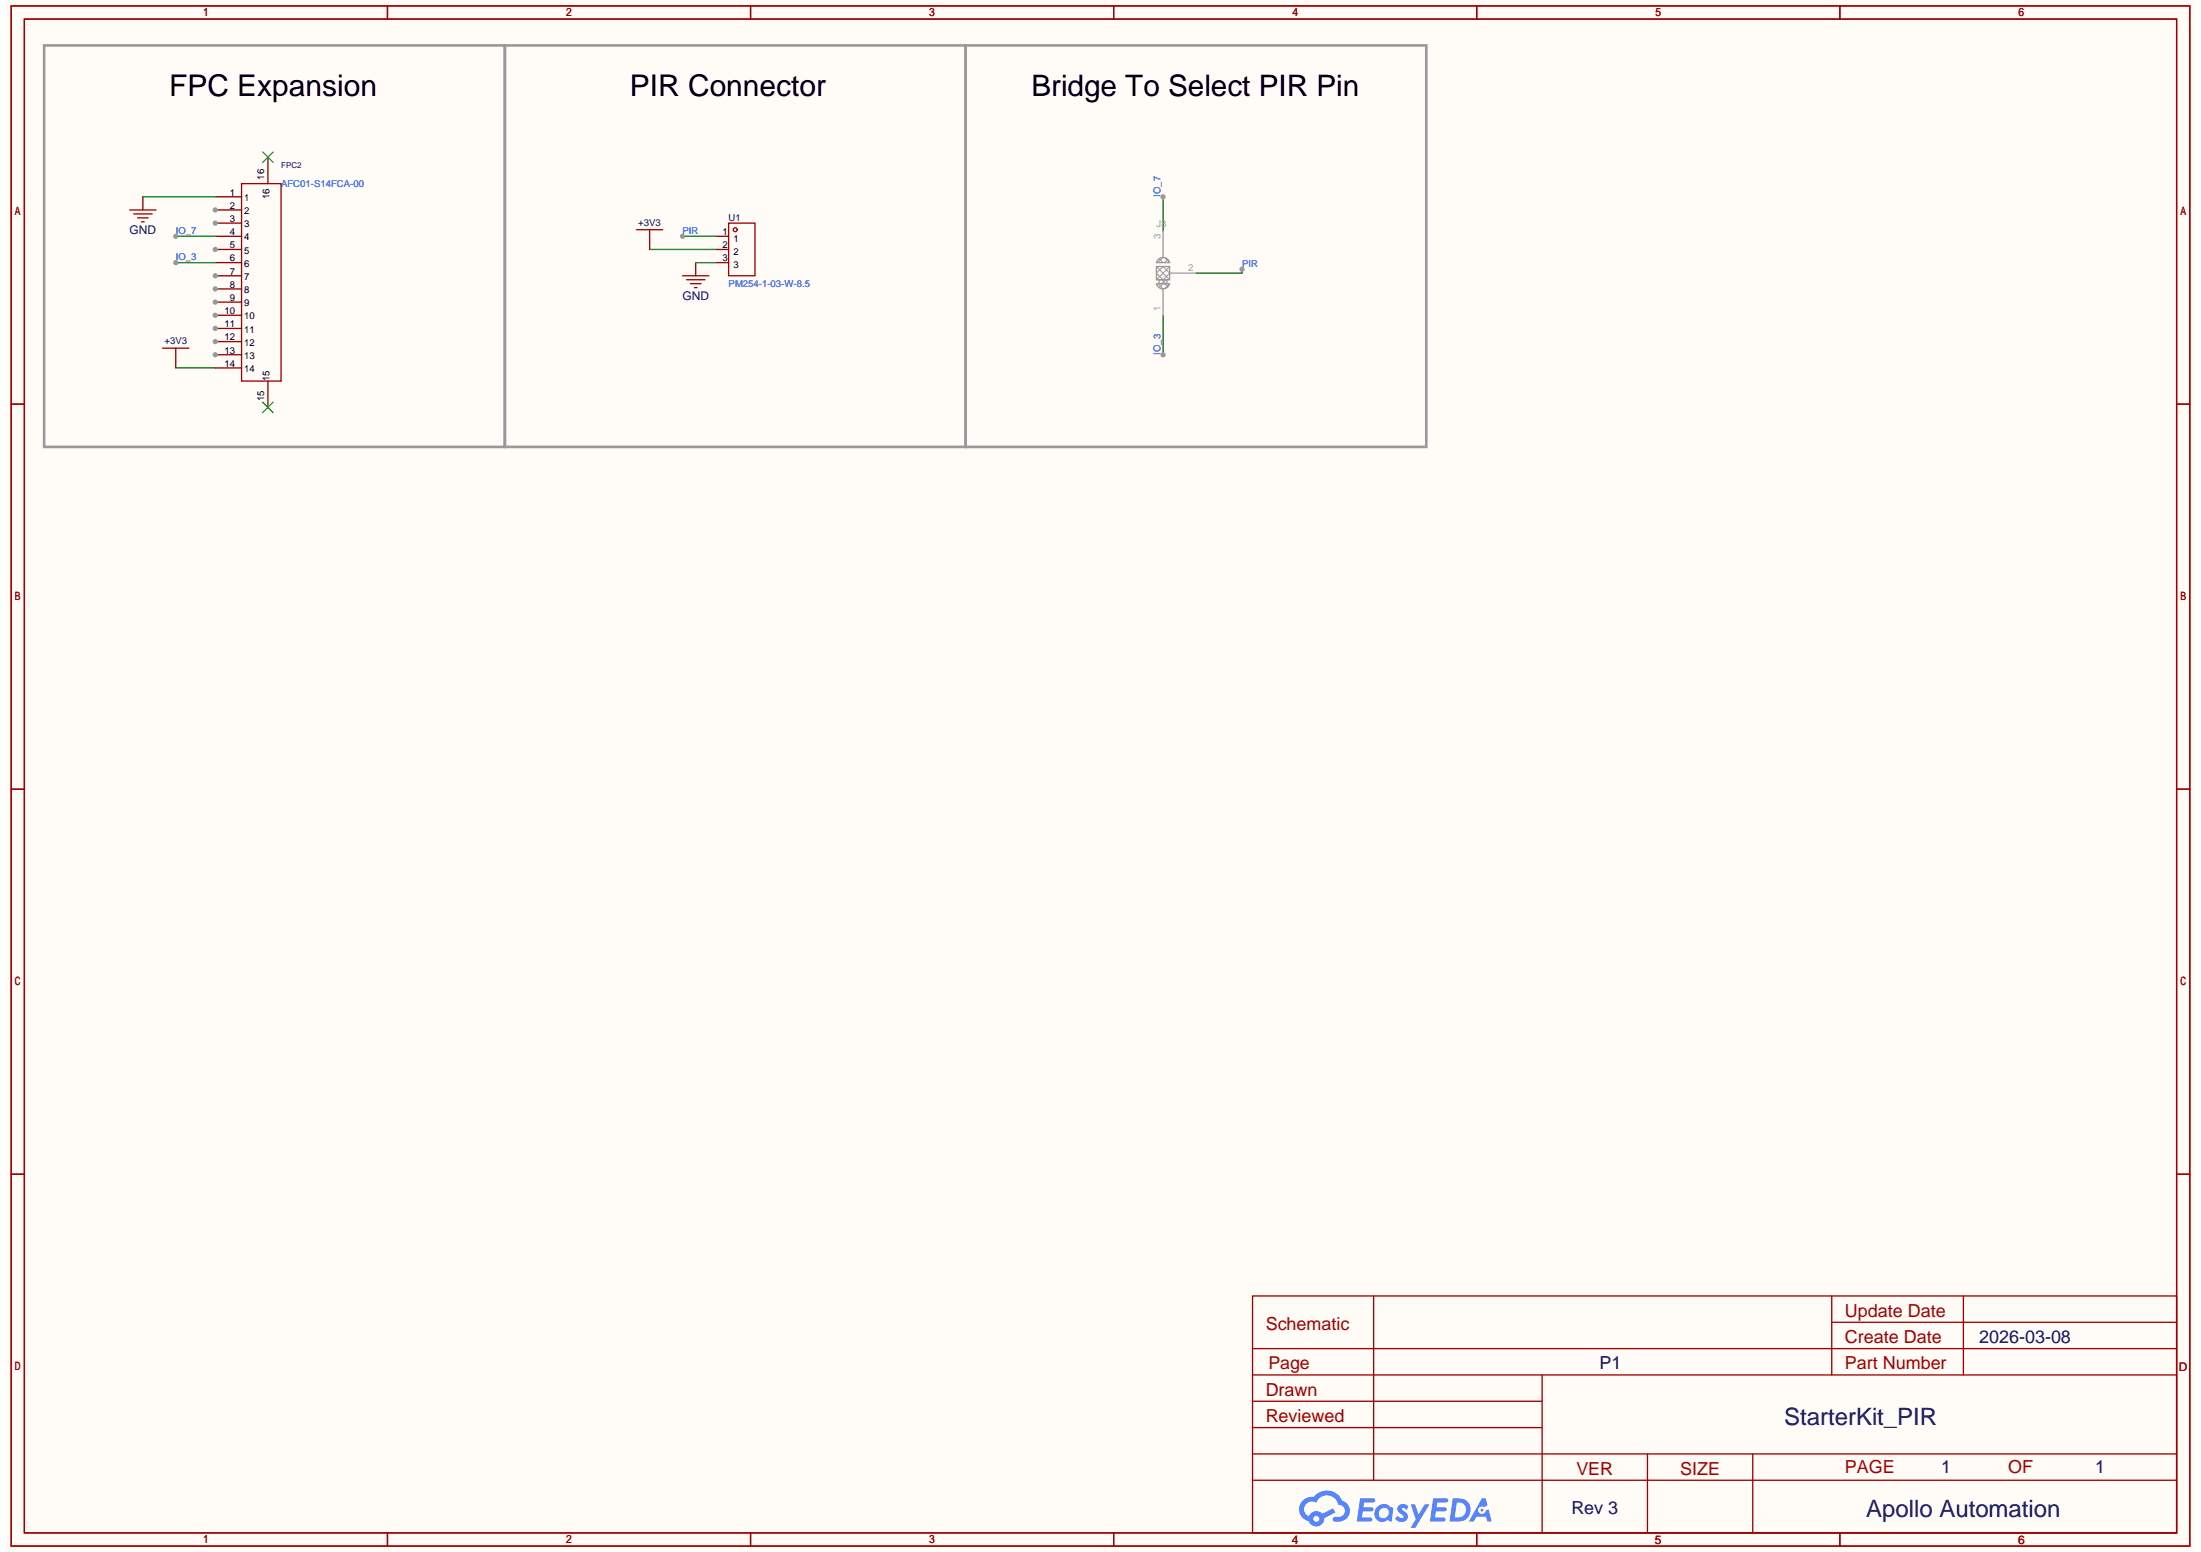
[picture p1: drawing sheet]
<svg xmlns="http://www.w3.org/2000/svg" width="297mm" height="210mm" viewBox="0 0 297 210" stroke-linecap="round" stroke-linejoin="round" font-family="sans-serif">
<path d="M.7 0h295.8v209.6h-295.8z" fill="#fffcf7"/>
<g fill="none" stroke="#a10000" stroke-width=".18">
<path d="M1.5 .8h294.2v208h-294.2zM3.3 2.6h290.6v204.4h-290.6zM52.3 .8v1.8M101.3 .8v1.8M150.4 .8v1.8M199.4 .8v1.8M248.4 .8v1.8M1.5 54.6h1.8M293.9 54.6h1.8M1.5 106.6h1.8M293.9 106.6h1.8M1.5 158.5h1.8"/>
<path d="M293.9 158.5h1.8M169.1 175h124.8v32h-124.8zM185.5 175v24.9M247.3 175v10.6M247.3 178.5h46.6M265.1 175v10.6M169.1 189.2h39.1M169.1 199.9h124.8M169.1 185.6h124.8M169.1 196.3h124.8M169.1 192.8h39.1M169.1 182.1h124.8"/>
<path d="M208.2 185.6v21.4M222.4 196.3v10.7M236.7 196.3v10.7M52.3 207v1.8M101.3 207v1.8M150.4 207v1.8M199.4 207v1.8M248.4 207v1.8"/>
</g>
<g fill="#5487ff">
<path d="M188.9 203.2l.5-.1a.91 .91 0 0 1 .8 .3l-.3 .5a.36 .36 0 0 0-.3-.3 .36 .36 0 0 0-.4 .1l.1 .1a1.85 1.85 0 0 1 .8 1 .97 .97 0 0 1-.8 .7 .97 .97 0 0 1-.9-.4l.3-.4a.45 .45 0 0 0 .4 .3 .45 .45 0 0 0 .4-.2v-.1a1.98 1.98 0 0 1-.8-1z"/>
<path d="M190.5 203.1h.6l.4 1.4 .9-1.4h.6l-1.9 3.2h-.6l.7-1.2z"/>
<path d="M183.6 202.3h1.8a.28 .28 0 0 1 .3 .3 .28 .28 0 0 1-.3 .3h-1.2l-.1 .6h1.1l.2 .1 .1 .2a.35 .35 0 0 1-.5 .3h-1l-.1 .8h.5a.86 .86 0 0 1 .9 .1 .27 .27 0 0 1-.3 .4h-1.8z"/>
<path d="M193.5 202.3h1.8a.28 .28 0 0 1 .3 .3 .28 .28 0 0 1-.3 .3h-1.2l-.1 .6h1.1l.2 .3a.35 .35 0 0 1-.4 .3h-1l-.1 .8h.5a.86 .86 0 0 1 .8 .1 .27 .27 0 0 1-.2 .4h-1.8z"/>
<path d="M200.1 202.3h.5l.2 1-.4 .2a.53 .53 0 0 0-.8 .2 .53 .53 0 0 0 .4 .7 .53 .53 0 0 0 .6-.4l.4-.2 .4 1.6h-.6l-.2-.6h-1.2l-.4 .6h-.7z"/>
<path d="M196.2 202.3l-.5 3.1h1a1.59 1.59 0 0 0 1.9-1.6 1.59 1.59 0 0 0-1.9-1.5zM196.7 202.9a1.05 1.05 0 0 1 1.3 1 1.05 1.05 0 0 1-1.4 1h-.2z"/>
<path d="M185.9 203.5a1.11 1.11 0 0 0-.1 1.6 1.11 1.11 0 0 0 1.6 .1l.5 .2 .2-1.7-.1-.1-.3-.1a1.12 1.12 0 0 0-1.8 0zM186.4 203.8a.67 .67 0 0 1 1 0 .67 .67 0 0 1-.1 1 .67 .67 0 0 1-1 0 .67 .67 0 0 1 .1-1z"/>
<path d="M175.9 202.6a1.66 1.66 0 0 0 .8 2.8 1.08 1.08 0 0 0 1.2 .7 1.08 1.08 0 0 0 .9-1.1l1.5-.8-.3-.5-1.5 .7a1.1 1.1 0 0 0-1.8 .3 1.05 1.05 0 0 1-.5-1.4 1.05 1.05 0 0 1 1.5-.4 1.56 1.56 0 0 1 1.6-1 1.56 1.56 0 0 1 1.4 1.3 .81 .81 0 0 1 .9 .7 .81 .81 0 0 1-.8 .9h-.5a.33 .33 0 0 0-.4 .3 .33 .33 0 0 0 .3 .3 1.52 1.52 0 0 0 1.8-.6 1.52 1.52 0 0 0-.2-1.8l-.6-.4a2.23 2.23 0 0 0-3.8-.5h-.3a1.78 1.78 0 0 0-1.2 .5zM177.3 205.1a.41 .41 0 0 1 .8 0 .41 .41 0 0 1-.8 0z"/>
<circle cx="200.1" cy="203.9" r=".2"/>
</g>
<path d="M23.7 49.7h5.4" fill="none" stroke="#008700" stroke-width=".18"/>
<path d="M36.2 21.2v3.6M29.1 49.7h3.5M29.1 47.9h3.5M36.2 51.5v3.5" fill="none" stroke="#870000" stroke-width=".18"/>
<path d="M35.5 20.5l1.4 1.5M36.9 20.5l-1.4 1.5M35.5 54.3l1.4 1.4M36.9 54.3l-1.4 1.4" fill="none" stroke="#3c3" stroke-width=".18"/>
<circle cx="29.1" cy="47.9" r=".36" fill="#999"/>
<path d="M29.1 46.1h3.5" fill="none" stroke="#870000" stroke-width=".18"/>
<circle cx="29.1" cy="46.1" r=".36" fill="#999"/>
<path d="M29.1 44.3h3.5" fill="none" stroke="#870000" stroke-width=".18"/>
<circle cx="29.1" cy="44.3" r=".36" fill="#999"/>
<path d="M32.6 24.8h5.3v26.7h-5.3z" fill="none" stroke="#a10000" stroke-width=".18"/>
<path d="M29.1 42.6h3.5" fill="none" stroke="#870000" stroke-width=".18"/>
<circle cx="29.1" cy="42.6" r=".36" fill="#999"/>
<path d="M29.1 40.8h3.5" fill="none" stroke="#870000" stroke-width=".18"/>
<circle cx="29.1" cy="40.8" r=".36" fill="#999"/>
<path d="M29.1 39h3.5" fill="none" stroke="#870000" stroke-width=".18"/>
<circle cx="29.1" cy="39" r=".36" fill="#999"/>
<path d="M29.1 37.2h3.5" fill="none" stroke="#870000" stroke-width=".18"/>
<circle cx="29.1" cy="37.2" r=".36" fill="#999"/>
<path d="M29.1 35.5h3.5M29.1 33.7h3.5" fill="none" stroke="#870000" stroke-width=".18"/>
<circle cx="29.1" cy="33.7" r=".36" fill="#999"/>
<path d="M29.1 31.9h3.5M29.1 30.1h3.5" fill="none" stroke="#870000" stroke-width=".18"/>
<circle cx="29.1" cy="30.1" r=".36" fill="#999"/>
<path d="M29.1 28.3h3.5" fill="none" stroke="#870000" stroke-width=".18"/>
<circle cx="29.1" cy="28.3" r=".36" fill="#999"/>
<path d="M29.1 26.6h3.5M96.6 31.9h1.8M96.6 33.7h1.8M96.6 35.5h1.8" fill="none" stroke="#870000" stroke-width=".18"/>
<g fill="none" stroke="#a10000" stroke-width=".18">
<path d="M98.4 30.1h3.5v7.1h-3.5z"/>
<circle cx="99.3" cy="31" r=".27"/>
</g>
<path d="M92.2 31.9h4.4" fill="none" stroke="#008700" stroke-width=".18"/>
<circle cx="92.2" cy="31.9" r=".36" fill="#999"/>
<path d="M19.3 26.6v1.7M87.7 32.8v.9M93.9 35.5v1.7M23.7 48.8v.9" fill="none" stroke="#870000" stroke-width=".18"/>
<path d="M17.5 28.3h3.6M18 28.9h2.5M18.6 29.4h1.4M19.1 29.9h.4M85.9 31h3.6M87.7 31v1.8M92.2 37.2h3.5M92.7 37.8h2.5M93.2 38.3h1.4M93.8 38.8h.3M22 47h3.5M23.7 47v1.8" fill="none" stroke="#a10000" stroke-width=".18"/>
<path d="M19.3 26.6h9.8M87.7 33.7h8.9M93.9 35.5h2.7M157 42.6v5.3" fill="none" stroke="#008700" stroke-width=".18"/>
<circle cx="157" cy="47.9" r=".36" fill="#999"/>
<path d="M157 26.6v4.6" fill="none" stroke="#008700" stroke-width=".18"/>
<circle cx="157" cy="26.6" r=".36" fill="#999"/>
<path d="M167.7 36.3v.6h-6.2" fill="none" stroke="#008700" stroke-width=".18"/>
<circle cx="167.7" cy="36.3" r=".36" fill="#999"/>
<path d="M23.7 35.5h5.4" fill="none" stroke="#008700" stroke-width=".18"/>
<circle cx="23.7" cy="35.5" r=".36" fill="#999"/>
<path d="M23.7 31.9h5.4" fill="none" stroke="#008700" stroke-width=".18"/>
<circle cx="23.7" cy="31.9" r=".36" fill="#999"/>
<path d="M6 6.1h62.2v54.2h-62.2zM68.2 6.1h62.2v54.2h-62.2zM130.4 6.1h62.2v54.2h-62.2z" fill="none" stroke="#999" stroke-width=".36"/>
<path d="M156.1 36h1.8v1.8h-1.8zM156.1 38.3h1.8a.92 .92 0 0 1-.9 .7 .92 .92 0 0 1-.9-.7zM156.3 35.1a.92 .92 0 0 1 .9-.3 .92 .92 0 0 1 .7 .7h-1.8zM156.5 37.8h1.1v.5h-1.1zM157 31.2v3.5M157 39v3.6M157.9 36.9h3.6" fill="none" stroke="#999" stroke-width=".18"/>
<g fill="none" stroke="#999" stroke-width=".14">
<path d="M156.1 36l1.8 1.8M156.3 38.3l.7 .7M156.5 34.9l.5 .6M156.9 37.8l.5 .5M157 36l.9 .9-.9 .9-.9-.9zM157 38.3l-.5 .5M157 34.8l-.7 .7M157.2 38.3l.5 .4M157.3 34.8l.6 .7M157.4 37.8l-.5 .5M157.7 35l-.5 .5M157.9 36l-1.8 1.8"/>
<path d="M157.9 38.3l-.6 .7"/>
</g>
<g font-size="4">
<text x="22.8" y="12.9">FPC Expansion</text>
<text x="85" y="12.9">PIR Connector</text>
<text x="139.3" y="12.9">Bridge To Select PIR Pin</text>
</g>
<g font-size="3.2" fill="#000080">
<text x="240.9" y="192.4">StarterKit_PIR</text>
<text x="252" y="204.9">Apollo Automation</text>
</g>
<g font-size="2.4" fill="#a00000">
<text x="170.9" y="179.5">Schematic</text>
<text x="249.1" y="177.8">Update Date</text>
<text x="171.3" y="184.9">Page</text>
<text x="249.1" y="181.3">Create Date</text>
<text x="249.1" y="184.9">Part Number</text>
<text x="170.9" y="192">Reviewed</text>
<text x="170.9" y="188.4">Drawn</text>
<text x="212.8" y="199.1">VER</text>
<text x="226.9" y="199.1">SIZE</text>
<text x="249.1" y="198.9">PAGE</text>
<text x="271.1" y="198.9">OF</text>
</g>
<g font-size="2.4" fill="#000080">
<text x="216" y="184.9">P1</text>
<text x="267.2" y="181.3">2026-03-08</text>
<text x="262.1" y="198.9">1</text>
<text x="282.9" y="198.9">1</text>
<text x="212.2" y="204.4">Rev 3</text>
</g>
<g font-size="1.6" fill="#000080">
<text x="17.5" y="31.6">GND</text>
<text x="92.1" y="40.5">GND</text>
</g>
<g font-size="1.6" fill="#a00000">
<text x="294.2" y="185.1">D</text>
<text x="174.4" y="208.4">4</text>
<text x="223.5" y="208.4">5</text>
<text x="272.5" y="208.4">6</text>
</g>
<g font-size="1.3">
<text x="31" y="30">3</text>
<text x="31" y="28.2">2</text>
<text x="31" y="26.4">1</text>
<text x="33" y="28.9">2</text>
<text x="33" y="27.1">1</text>
<text x="35.7" y="24.2" transform="rotate(-90 35.7 24.2)">16</text>
<text x="36.4" y="26.9" transform="rotate(-90 36.4 26.9)">16</text>
<text x="31" y="35.3">6</text>
<text x="31" y="33.5">5</text>
<text x="31" y="31.7">4</text>
<text x="33" y="34.2">5</text>
<text x="33" y="32.5">4</text>
<text x="33" y="30.7">3</text>
<text x="97.6" y="31.7">1</text>
<text x="97.6" y="33.5">2</text>
<text x="97.6" y="35.3">3</text>
<text x="99" y="32.6">1</text>
<text x="99" y="34.4">2</text>
<text x="31" y="40.6">9</text>
<text x="31" y="38.9">8</text>
<text x="31" y="37.1">7</text>
<text x="33" y="41.3">9</text>
<text x="33" y="39.6">8</text>
<text x="33" y="37.8">7</text>
<text x="33" y="36">6</text>
<text x="99" y="36.2">3</text>
<text x="30.3" y="47.7">13</text>
<text x="30.3" y="46">12</text>
<text x="30.3" y="44.2">11</text>
<text x="30.3" y="42.4">10</text>
<text x="33" y="46.7">12</text>
<text x="33" y="44.9">11</text>
<text x="33" y="43.1">10</text>
<text x="30.3" y="49.5">14</text>
<text x="33" y="50.2">14</text>
<text x="33" y="48.5">13</text>
<text x="36.4" y="51.4" transform="rotate(-90 36.4 51.4)">15</text>
<text x="35.7" y="54.1" transform="rotate(-90 35.7 54.1)">15</text>
</g>
<g font-size="1.3" fill="#00f">
<text x="37.9" y="25.2">AFC01-S14FCA-00</text>
<text x="156.7" y="26.6" transform="rotate(-90 156.7 26.6)">IO_7</text>
<text x="23.7" y="35.1">IO_3</text>
<text x="23.7" y="31.6">IO_7</text>
<text x="92.2" y="31.6">PIR</text>
<text x="98.4" y="38.7">PM254-1-03-W-8.5</text>
<text x="167.7" y="36">PIR</text>
<text x="156.7" y="47.9" transform="rotate(-90 156.7 47.9)">IO_3</text>
</g>
<g font-size="1.3" fill="#000080">
<text x="98.4" y="29.8">U1</text>
<text x="86.2" y="30.5">+3V3</text>
<text x="22.2" y="46.5">+3V3</text>
</g>
<g font-size="1.3" fill="#999">
<text x="156.1" y="30.7">J3</text>
<text x="156.7" y="32.3" transform="rotate(-90 156.7 32.3)">3</text>
<text x="160.4" y="36.6">2</text>
<text x="156.7" y="42" transform="rotate(-90 156.7 42)">1</text>
</g>
<text font-size="1.1" fill="#000080" x="37.9" y="22.7">FPC2</text>
</svg>
